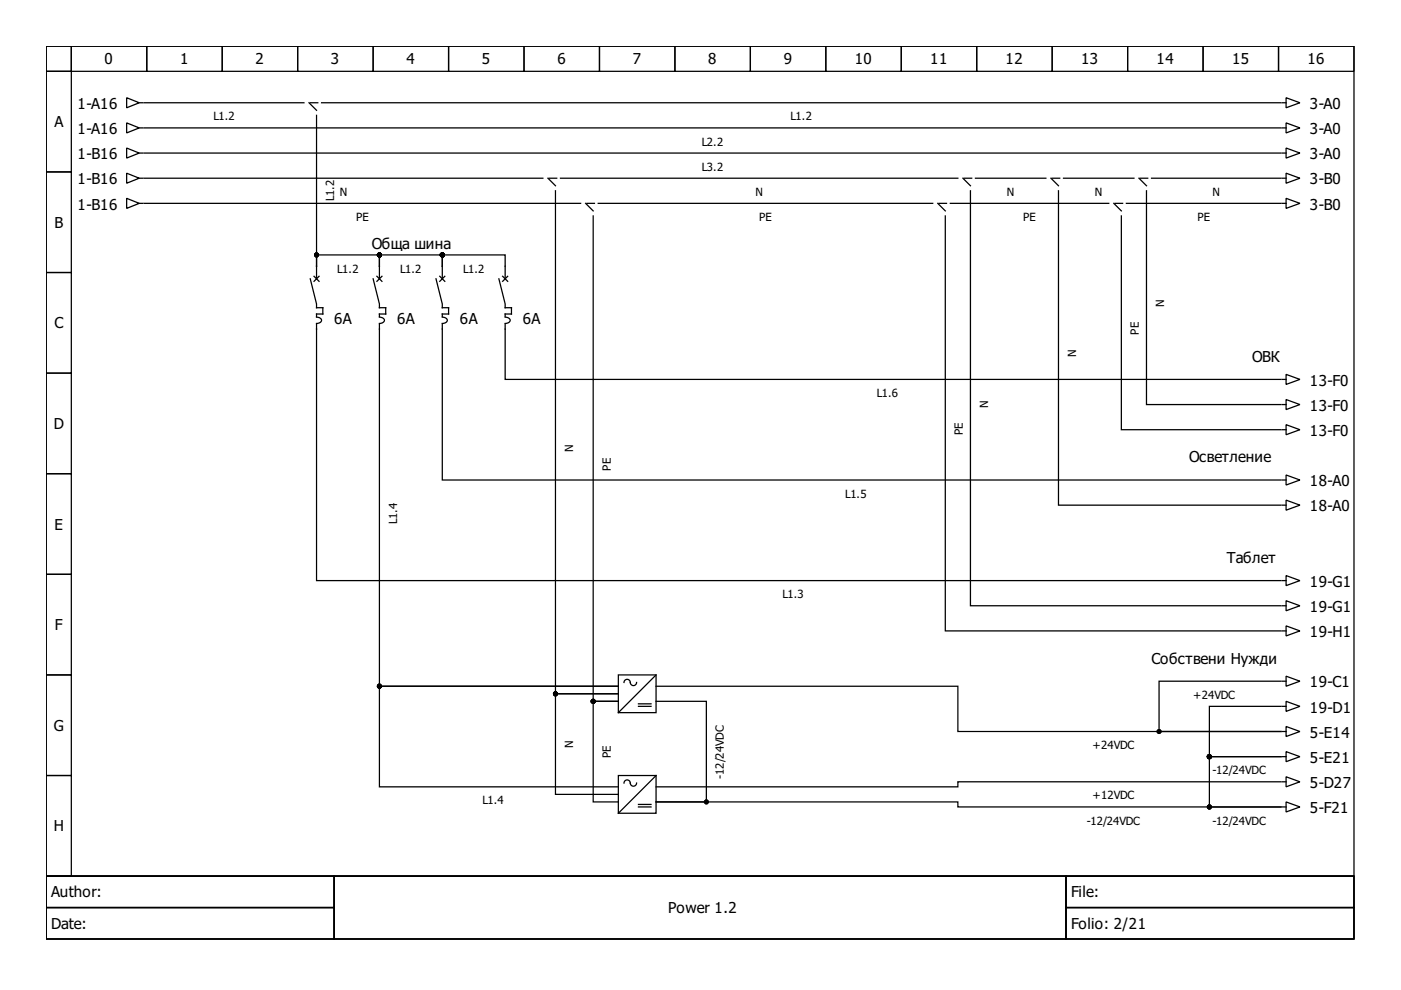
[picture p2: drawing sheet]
<svg xmlns="http://www.w3.org/2000/svg" width="297mm" height="210mm" viewBox="0 0 297 210" stroke-linecap="round" stroke-linejoin="round" font-family="sans-serif">
<g fill="none" stroke="#000" stroke-width=".27">
<path d="M9.8 9.8h277.3v176h-277.3zM9.8 9.8h5.3v5.3h-5.3zM9.8 15.1h5.3v21.4h-5.3zM15.1 9.8h16v5.3h-16zM31.1 9.8h16v5.3h-16zM47.1 9.8h16v5.3h-16zM63.1 9.8h16v5.3h-16zM79.1 9.8h16v5.3h-16zM95.1 9.8h16v5.3h-16zM111.1 9.8h16v5.3h-16zM127.1 9.8h16v5.3h-16zM143.1 9.8h16v5.3h-16z"/>
<path d="M159.1 9.8h16v5.3h-16zM175.1 9.8h16v5.3h-16zM191.1 9.8h16v5.3h-16zM207.1 9.8h16v5.3h-16zM223.1 9.8h16v5.3h-16zM239.1 9.8h16v5.3h-16zM255.1 9.8h16v5.3h-16zM271.1 9.8h16v5.3h-16zM9.8 36.5h5.3v21.3h-5.3zM26.9 36.7l2.6 1.1-2.6 1.1zM26.9 26.1l2.6 1-2.6 1.1zM26.9 20.7l2.6 1.1-2.6 1.1z"/>
<path d="M26.9 31.4l2.6 1.1-2.6 1zM29.5 21.8h.8M29.5 37.8h.8M29.5 27.1h.8M29.5 32.5h.8M30.6 32.5h241M30.6 27.1h241M30.6 37.8h84.5M30.6 21.8h33.8M65.5 21.8l1.6 1.6M65.8 21.8h1.6M67.1 24.5v31.9"/>
<path d="M68.2 21.8h203.4M116.2 37.8l1.6 1.6M116.4 37.8h1.6M118.8 37.8h84.3M204.2 37.8l1.6 1.6M204.4 37.8h1.6M206.8 37.8h14.9M222.8 37.8l1.6 1.6M223.1 37.8h1.6M225.5 37.8h14.9M241.5 37.8l1.6 1.6M241.7 37.8h1.6"/>
<path d="M244.1 37.8h27.5M271.9 21.8h.8M271.9 37.8h.8M271.9 27.1h.8M271.9 32.5h.8M272.7 20.7l2.9 1.1-2.9 1.1zM272.7 31.4l2.9 1.1-2.9 1zM272.7 36.7l2.9 1.1-2.9 1.1zM272.7 26.1l2.9 1-2.9 1.1zM9.8 57.8h5.3v21.3h-5.3zM26.9 42.1l2.6 1-2.6 1.1zM29.5 43.1h.8"/>
<path d="M30.6 43.1h92.5M65.8 59.1l1.3 5.3v.8h1.3v1.4h-1.3v.5M66.6 58.6l1 1M67.1 56.4v2.7M67.1 56.4v-2.4h13.3v2.4M67.6 58.6l-1 1M79.1 59.1l1.3 5.3v.8h1.4v1.4h-1.4v.5M79.9 58.6l1.1 1M80.4 56.4v2.7M80.4 56.4v-2.4h13.4v2.4M81 58.6l-1.1 1M92.4 59.1l1.4 5.3v.8h1.3v1.4h-1.3v.5"/>
<path d="M93.2 58.6l1.1 1M93.8 56.4v2.7M93.8 56.4v-2.4h13.3v5.1M94.3 58.6l-1.1 1M105.8 59.1l1.3 5.3v.8h1.3v1.4h-1.3v.5M106.6 58.6l1 1M107.6 58.6l-1 1M117.8 40.5v106.6h13.3h-13.3v21.3h13.3M124.2 43.1l1.6 1.6M124.4 43.1h1.6M125.8 45.8v102.9h5.3h-5.3v21.3h5.3M126.8 43.1h71"/>
<path d="M198.8 43.1l1.6 1.6M199.1 43.1h1.6M200.4 45.8v88h71.2M201.5 43.1h33.6M205.8 40.5v87.9h65.8M224.4 40.5v66.6h47.2M236.1 43.1l1.6 1.6M236.4 43.1h1.6M237.7 45.8v45.3h33.9M238.8 43.1h32.8M243.1 40.5v45.3h28.5M271.9 43.1h.8"/>
<path d="M272.7 42.1l2.9 1-2.9 1.1zM9.8 79.1h5.3v21.3h-5.3zM67.1 67.2a.8 .8 0 0 1 1 1l-.6 .3-.4 .1M67.1 68.7v54.4h204.5M80.4 67.2a.8 .8 0 0 1 1 1l-.5 .3-.5 .1M80.4 68.7v76.8h50.7h-50.7v21.3h50.7M93.8 67.2a.8 .8 0 0 1 1 1l-.6 .3-.4 .1M93.8 68.7v33.1h177.8M107.1 67.2a.8 .8 0 0 1 1 1l-.6 .3-.4 .1M107.1 68.7v11.7h164.5M272.7 79.4l2.9 1-2.9 1.1zM271.9 80.4h.8"/>
<path d="M271.9 85.8h.8M271.9 91.1h.8M272.7 84.7l2.9 1.1-2.9 1zM272.7 90l2.9 1.1-2.9 1.1zM9.8 100.4h5.3v21.4h-5.3zM271.9 107.1h.8M271.9 101.8h.8M272.7 106l2.9 1.1-2.9 1.1zM272.7 100.7l2.9 1.1-2.9 1zM9.8 121.8h5.3v21.3h-5.3zM271.9 128.4h.8M271.9 133.8h.8"/>
<path d="M271.9 123.1h.8M272.7 127.4l2.9 1-2.9 1.1zM272.7 132.7l2.9 1.1-2.9 1zM272.7 122l2.9 1.1-2.9 1.1zM9.8 143.1h5.3v21.3h-5.3zM131.1 143.1h8v8h-8zM132.3 144.7a.71 .71 0 0 1 .8-.7 .71 .71 0 0 1 .6 1 .67 .67 0 0 0 .7 .4 .67 .67 0 0 0 .6-.7M135.4 149.8h2.6M135.4 149.2h2.6M139.1 143.1l-8 8M139.1 148.7h10.7v21.3h-10.7h64v1.1h68.5h-15.2v-10.7h15.2h-15.2v-10.6h15.2M271.6 144.4h-25.9v10.7h25.9h-68.5v-9.6h-64"/>
<path d="M271.9 155.1h.8M271.9 149.8h.8M271.9 144.4h.8M272.7 159.4l2.9 1-2.9 1.1zM272.7 154l2.9 1.1-2.9 1.1zM272.7 148.7l2.9 1.1-2.9 1zM272.7 143.4l2.9 1-2.9 1.1zM9.8 164.4h5.3v21.4h-5.3zM131.1 164.4h8v8h-8zM132.3 166a.71 .71 0 0 1 .8-.6 .71 .71 0 0 1 .6 .9 .67 .67 0 0 0 .7 .4 .67 .67 0 0 0 .6-.7M135.4 171.1h2.6M135.4 170.6h2.6"/>
<path d="M139.1 164.4l-8 8M271.6 165.8h-68.5v1h-64M271.9 160.4h.8M271.9 171.1h.8M271.9 165.8h.8M272.7 170l2.9 1.1-2.9 1.1zM272.7 164.7l2.9 1.1-2.9 1zM9.8 185.8h277.3v13.3h-277.3zM9.8 185.8h61v6.6h-61zM9.8 192.4h61v6.7h-61zM70.8 185.8h155.2v13.3h-155.2zM226 185.8h61.1v6.6h-61.1z"/>
<path d="M226 192.4h61.1v6.7h-61.1z"/>
</g>
<g fill="#000" stroke="#000" stroke-width=".27">
<circle cx="67.1" cy="54" r=".4"/>
<circle cx="80.4" cy="54" r=".4"/>
<circle cx="93.8" cy="54" r=".4"/>
<circle cx="80.4" cy="145.5" r=".4"/>
<circle cx="117.8" cy="147.1" r=".4"/>
<circle cx="125.8" cy="148.7" r=".4"/>
<circle cx="245.7" cy="155.1" r=".4"/>
<circle cx="149.8" cy="170" r=".4"/>
<circle cx="256.4" cy="160.4" r=".4"/>
<circle cx="256.4" cy="171.1" r=".4"/>
</g>
<g font-size="3.2">
<text x="22.2" y="13.7">0</text>
<text x="38.2" y="13.7">1</text>
<text x="54.2" y="13.7">2</text>
<text x="70.2" y="13.7">3</text>
<text x="86.2" y="13.7">4</text>
<text x="102.2" y="13.7">5</text>
<text x="118.2" y="13.7">6</text>
<text x="134.2" y="13.7">7</text>
<text x="150.2" y="13.7">8</text>
<text x="166.2" y="13.7">9</text>
<text x="181.2" y="13.7">10</text>
<text x="197.2" y="13.7">11</text>
<text x="213.2" y="13.7">12</text>
<text x="229.2" y="13.7">13</text>
<text x="245.2" y="13.7">14</text>
<text x="261.2" y="13.7">15</text>
<text x="277.2" y="13.7">16</text>
<text x="16.5" y="23.1">1-A16</text>
<text x="277.7" y="23.1">3-A0</text>
<text x="11.5" y="27">A</text>
<text x="16.5" y="28.5">1-A16</text>
<text x="277.7" y="28.5">3-A0</text>
<text x="16.5" y="33.8">1-B16</text>
<text x="277.7" y="33.8">3-A0</text>
<text x="16.5" y="39.1">1-B16</text>
<text x="277.7" y="39.1">3-B0</text>
<text x="16.5" y="44.4">1-B16</text>
<text x="277.7" y="44.4">3-B0</text>
<text x="11.5" y="48.3">B</text>
<text x="78.8" y="52.7">Обща шина</text>
<text x="11.5" y="69.6">C</text>
<text x="70.8" y="68.7">6A</text>
<text x="84.2" y="68.7">6A</text>
<text x="97.5" y="68.7">6A</text>
<text x="110.8" y="68.7">6A</text>
<text x="265.5" y="76.7">ОВК</text>
<text x="277.7" y="81.8">13-F0</text>
<text x="277.7" y="87.1">13-F0</text>
<text x="11.4" y="91">D</text>
<text x="277.7" y="92.4">13-F0</text>
<text x="252.1" y="98">Осветление</text>
<text x="277.7" y="103.1">18-A0</text>
<text x="11.5" y="112.3">E</text>
<text x="277.7" y="108.4">18-A0</text>
<text x="260.1" y="119.4">Таблет</text>
<text x="277.7" y="124.4">19-G1</text>
<text x="277.7" y="129.8">19-G1</text>
<text x="11.7" y="133.6">F</text>
<text x="277.7" y="135.1">19-H1</text>
<text x="244.1" y="140.7">Собствени Нужди</text>
<text x="277.7" y="145.8">19-C1</text>
<text x="11.4" y="155">G</text>
<text x="277.7" y="151.1">19-D1</text>
<text x="277.7" y="161.8">5-E21</text>
<text x="277.7" y="156.4">5-E14</text>
<text x="277.7" y="167.1">5-D27</text>
<text x="277.7" y="172.4">5-F21</text>
<text x="11.4" y="176.3">H</text>
<text x="10.9" y="190.3">Author:</text>
<text x="227.1" y="190.3">File:</text>
<text x="10.9" y="197">Date:</text>
<text x="141.6" y="193.6">Power 1.2</text>
<text x="227.1" y="197">Folio: 2/21</text>
</g>
<g font-size="2.4">
<text x="45.2" y="25.5">L1.2</text>
<text x="167.6" y="25.5">L1.2</text>
<text x="148.8" y="30.9">L2.2</text>
<text x="72" y="41.5">N</text>
<text x="148.8" y="36.2">L3.2</text>
<text x="160.2" y="41.5">N</text>
<text x="213.5" y="41.5">N</text>
<text x="232.1" y="41.5">N</text>
<text x="257.1" y="41.5">N</text>
<text x="70.8" y="42.7" transform="rotate(-90 70.8 42.7)">L1.2</text>
<text x="75.5" y="46.8">PE</text>
<text x="161" y="46.8">PE</text>
<text x="217" y="46.8">PE</text>
<text x="253.9" y="46.8">PE</text>
<text x="71.5" y="57.8">L1.2</text>
<text x="84.8" y="57.8">L1.2</text>
<text x="98.2" y="57.8">L1.2</text>
<text x="246.8" y="65.1" transform="rotate(-90 246.8 65.1)">N</text>
<text x="241.5" y="71" transform="rotate(-90 241.5 71)">PE</text>
<text x="228.1" y="75.8" transform="rotate(-90 228.1 75.8)">N</text>
<text x="185.9" y="84.2">L1.6</text>
<text x="209.5" y="86.4" transform="rotate(-90 209.5 86.4)">N</text>
<text x="121.5" y="95.8" transform="rotate(-90 121.5 95.8)">N</text>
<text x="204.2" y="92.3" transform="rotate(-90 204.2 92.3)">PE</text>
<text x="129.5" y="99.8" transform="rotate(-90 129.5 99.8)">PE</text>
<text x="179.2" y="105.5">L1.5</text>
<text x="84.2" y="111.1" transform="rotate(-90 84.2 111.1)">L1.4</text>
<text x="165.9" y="126.8">L1.3</text>
<text x="252.9" y="148.2">+24VDC</text>
<text x="121.5" y="158.6" transform="rotate(-90 121.5 158.6)">N</text>
<text x="129.5" y="160.7" transform="rotate(-90 129.5 160.7)">PE</text>
<text x="231.6" y="158.8">+24VDC</text>
<text x="153.5" y="165.1" transform="rotate(-90 153.5 165.1)">-12/24VDC</text>
<text x="257.1" y="164.2">-12/24VDC</text>
<text x="102.3" y="170.6">L1.4</text>
<text x="231.6" y="169.5">+12VDC</text>
<text x="230.4" y="174.8">-12/24VDC</text>
<text x="257.1" y="174.8">-12/24VDC</text>
</g>
</svg>
